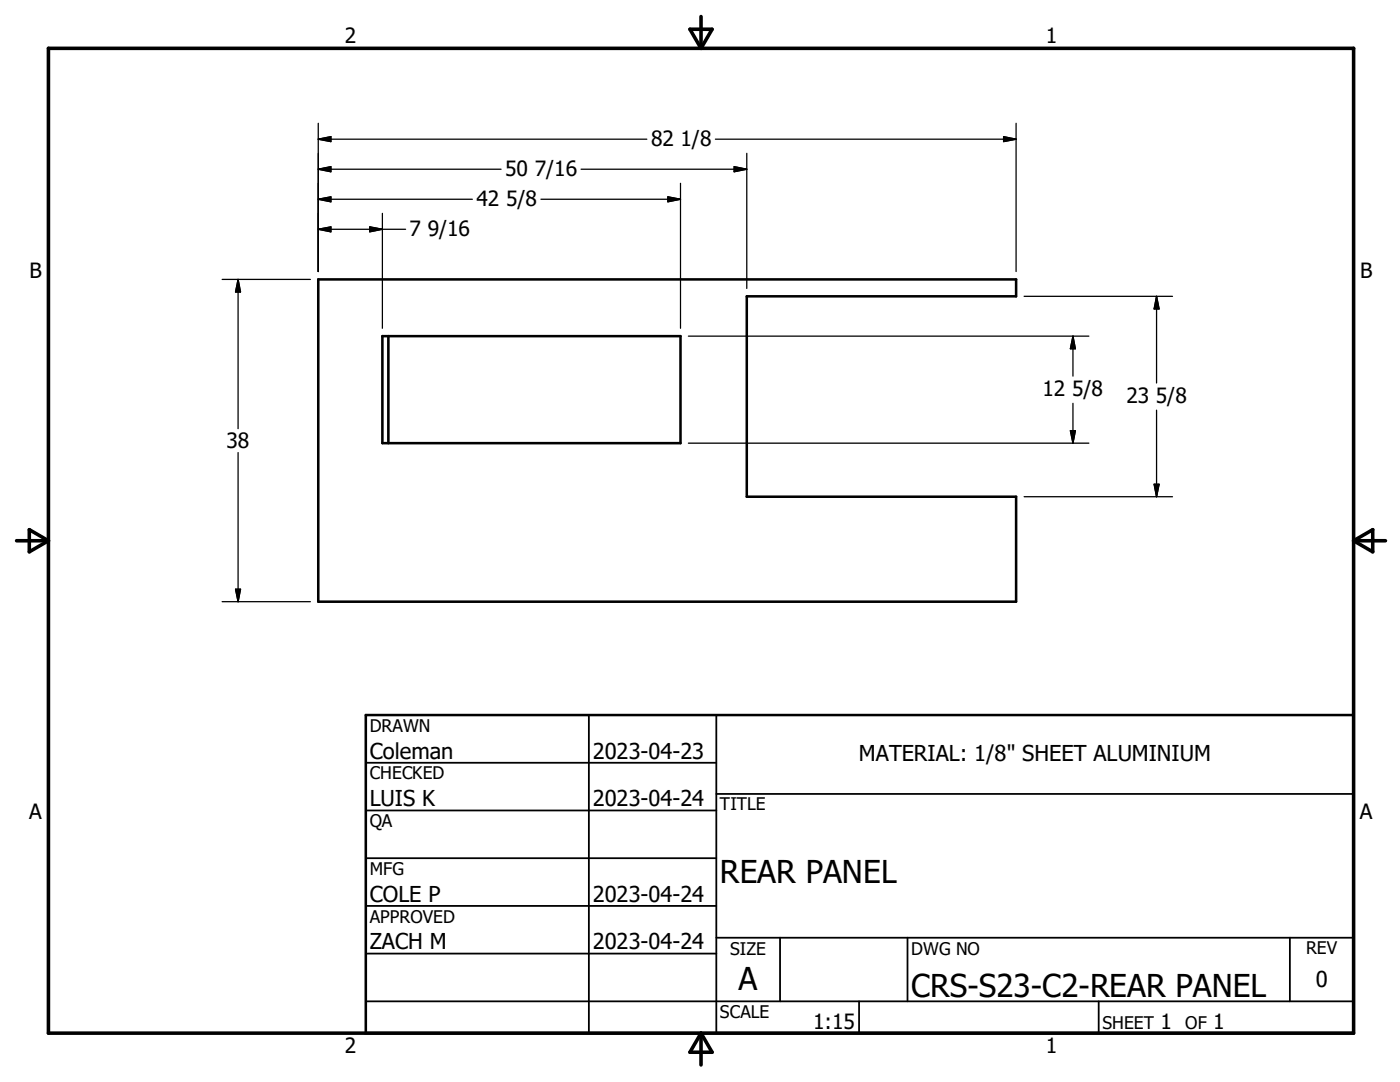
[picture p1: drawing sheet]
<svg xmlns="http://www.w3.org/2000/svg" width="279mm" height="216mm" viewBox="0 0 279 216" stroke-linecap="round" stroke-linejoin="round" font-family="sans-serif">
<path d="M63.5 55.8h139.3v3.3h-53.8v40h53.8v21h-139.3zM76.3 67.1h59.5v21.3h-59.5zM77.5 67.1v21.3M73 142.7h197.1v63.5h-197.1z" fill="none" stroke="#000" stroke-width=".51"/>
<path d="M9.7 9.6h260.4v196.6h-260.4zM137.7 5.8h4.4l-2.2 3.8zM139.9 3.3v6.3M3.3 107.9h6.4M5.8 105.7l3.9 2.2-3.9 2.2zM270.1 107.9h6.4M270.1 107.9l3.9-2.2v4.4zM139.9 206.2v6.3M139.9 206.2l2.2 3.8h-4.4z" fill="none" stroke="#000" stroke-width=".71"/>
<g fill="none" stroke="#000" stroke-width=".36">
<path d="M73 152.2h70M117.5 142.7v63.5M143 158.4h127.1M143 142.7v63.5M73 161.7h70M73 171.2h70M73 180.8h70M73 190.3h70M73 199.8h197.1M143 187.1h127.1M155.7 187.1v12.7M171.4 199.8v6.4"/>
<path d="M181.1 187.1v12.7M219.3 199.8v6.4M257.4 187.1v12.7"/>
</g>
<g fill="none" stroke="#000" stroke-width=".25">
<path d="M63.5 27.8l2.5-.5v1zM63.5 33.8l2.5-.5v1zM63.5 39.8l2.5-.5v1zM63.5 24.6v29.6M63.5 39.8h30.8M63.5 33.8h36.5M63.5 27.8h65.6M108 39.8h27.8M116 33.8h33M133.3 39.3l2.5 .5-2.5 .5zM135.8 36.6v28.9M142.8 27.8h60"/>
<path d="M146.5 33.3l2.5 .5-2.5 .5zM149 30.6v27M200.3 27.3l2.5 .5-2.5 .5zM202.8 24.6v29.6M44.3 55.8h17.6M47.5 55.8v29.7M47.5 55.8l.5 2.5h-1zM63.5 45.7h17.4M63.5 45.7l2.5-.4v1zM73.8 45.3l2.5 .4-2.5 .6zM76.3 42.6v22.9M204.4 59.1h29.6"/>
<path d="M230.8 59.1v17.3M230.8 59.1l.5 2.5h-1zM137.4 67.1h79.9M214.1 67.1v7.9M214.1 67.1l.5 2.5h-1zM47.5 90.3v29.8M137.4 88.4h79.9M204.4 99.1h29.6M213.6 85.9h1l-.5 2.5zM214.1 80.5v7.9M230.3 96.6h1l-.5 2.5zM230.8 81.9v17.2"/>
<path d="M47 117.6h1l-.5 2.5zM44.3 120.1h17.6"/>
</g>
<g fill="#000" stroke="#000" stroke-width=".25">
<path d="M63.5 39.8l2.5-.5v1zM63.5 33.8l2.5-.5v1zM63.5 27.8l2.5-.5v1zM146.5 33.3l2.5 .5-2.5 .5zM200.3 27.3l2.5 .5-2.5 .5zM47.5 55.8l.5 2.5h-1zM63.5 45.7l2.5-.4v1zM73.8 45.3l2.5 .4-2.5 .6zM133.3 39.3l2.5 .5-2.5 .5zM214.1 67.1l.5 2.5h-1zM230.8 59.1l.5 2.5h-1zM213.6 85.9h1l-.5 2.5z"/>
<path d="M230.3 96.6h1l-.5 2.5zM47 117.6h1l-.5 2.5z"/>
</g>
<g font-size="6.3">
<text x="143.7" y="176.1">REAR PANEL</text>
<text x="147.4" y="197.6">A</text>
<text x="181.9" y="198.9">CRS-S23-C2-REAR PANEL</text>
</g>
<g font-size="4.4">
<text x="73.8" y="151.4">Coleman</text>
<text x="118.3" y="151.4">2023-04-23</text>
<text x="171.4" y="151.8">MATERIAL: 1/8&quot; SHEET ALUMINIUM</text>
<text x="73.8" y="160.9">LUIS K</text>
<text x="118.3" y="160.9">2023-04-24</text>
<text x="73.8" y="179.9">COLE P</text>
<text x="118.3" y="179.9">2023-04-24</text>
<text x="73.8" y="189.4">ZACH M</text>
<text x="118.3" y="189.4">2023-04-24</text>
<text x="262.6" y="196.9">0</text>
</g>
<g font-size="4.2">
<text x="68.8" y="8.7">2</text>
<text x="208.7" y="8.7">1</text>
<text x="129.9" y="29">82 1/8</text>
<text x="100.8" y="35.1">50 7/16</text>
<text x="95.1" y="41">42 5/8</text>
<text x="81.7" y="47">7 9/16</text>
<text x="5.9" y="55.5">B</text>
<text x="271.4" y="55.5">B</text>
<text x="208.1" y="79">12 5/8</text>
<text x="224.8" y="80.4">23 5/8</text>
<text x="45.2" y="89.4">38</text>
<text x="5.8" y="163.4">A</text>
<text x="271.4" y="163.4">A</text>
<text x="162.3" y="205.3">1:15</text>
<text x="231.6" y="205.3">1</text>
<text x="242.1" y="205.3">1</text>
<text x="68.8" y="210.2">2</text>
<text x="208.7" y="210.2">1</text>
</g>
<g font-size="3.5">
<text x="73.8" y="146">DRAWN</text>
<text x="73.8" y="155.5">CHECKED</text>
<text x="143.7" y="161.7">TITLE</text>
<text x="73.8" y="165.1">QA</text>
<text x="73.8" y="174.6">MFG</text>
<text x="73.8" y="184.1">APPROVED</text>
<text x="145.7" y="190.5">SIZE</text>
<text x="181.9" y="190.5">DWG NO</text>
<text x="260.6" y="190.4">REV</text>
<text x="143.7" y="203.1">SCALE</text>
<text x="220" y="205.3">SHEET</text>
<text x="236.5" y="205.3">OF</text>
</g>
</svg>
